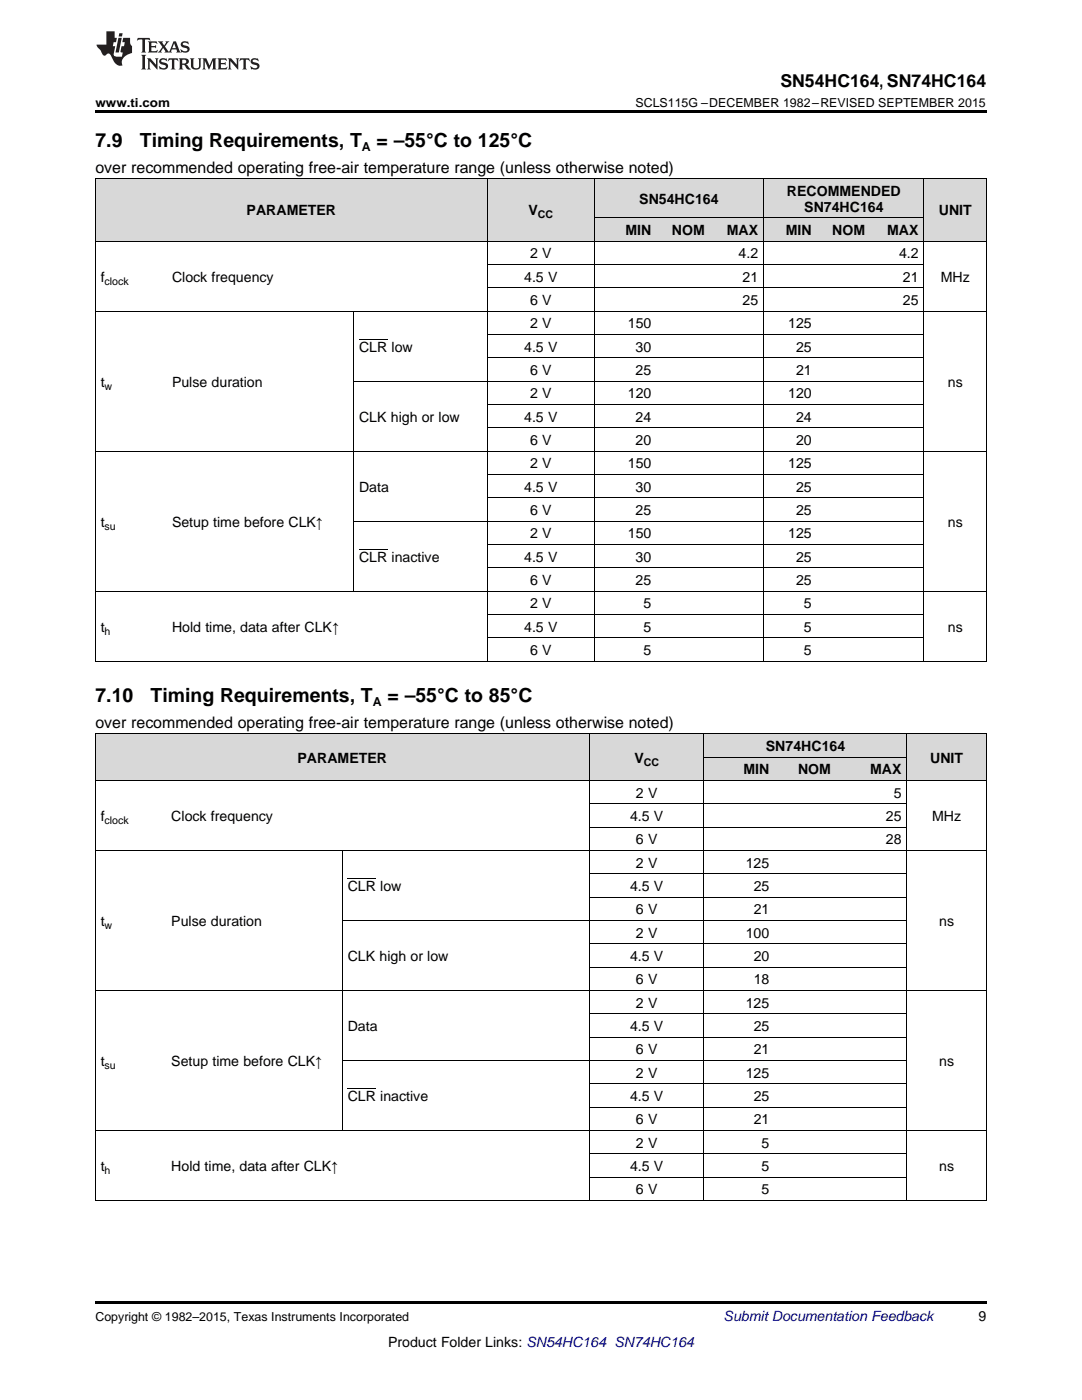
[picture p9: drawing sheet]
<svg xmlns="http://www.w3.org/2000/svg" width="216mm" height="279mm" viewBox="0 0 216 279" stroke-linecap="round" stroke-linejoin="round" font-family="sans-serif">
<g fill="#d8d8d8">
<path d="M19 146.5h14.1v9.3h-14.1z"/>
<path d="M33.1 146.5h35.2v9.3h-35.2z"/>
<path d="M68.3 146.5h49.3v9.3h-49.3z"/>
<path d="M117.6 146.5h22.9v9.3h-22.9z"/>
<path d="M140.5 151.2h14.1v4.6h-14.1z"/>
<path d="M154.6 151.2h12.3v4.6h-12.3z"/>
<path d="M166.9 151.2h14.1v4.6h-14.1z"/>
<path d="M181 146.5h15.8v9.3h-15.8z"/>
<path d="M140.5 146.5h14.1v4.7h-14.1z"/>
<path d="M154.6 146.5h12.3v4.7h-12.3z"/>
<path d="M166.9 146.5h14.1v4.7h-14.1z"/>
<path d="M19 35.7h14.3v12.5h-14.3z"/>
<path d="M33.3 35.7h37.3v12.5h-37.3z"/>
<path d="M70.6 35.7h26.7v12.5h-26.7z"/>
<path d="M97.3 35.7h21.3v12.5h-21.3z"/>
<path d="M118.6 43.5h12.5v4.7h-12.5z"/>
<path d="M131.1 43.5h10.6v4.7h-10.6z"/>
<path d="M141.7 43.5h10.7v4.7h-10.7z"/>
<path d="M152.4 43.5h10.7v4.7h-10.7z"/>
<path d="M163.1 43.5h10.6v4.7h-10.6z"/>
<path d="M173.7 43.5h10.7v4.7h-10.7z"/>
<path d="M184.4 35.7h12.4v12.5h-12.4z"/>
<path d="M118.6 35.7h12.5v7.8h-12.5z"/>
<path d="M131.1 35.7h10.6v7.8h-10.6z"/>
<path d="M141.7 35.7h10.7v7.8h-10.7z"/>
<path d="M152.4 35.7h10.7v7.8h-10.7z"/>
<path d="M163.1 35.7h10.6v7.8h-10.6z"/>
<path d="M173.7 35.7h10.7v7.8h-10.7z"/>
</g>
<g fill="#000">
<path d="M19 22h177.8v.5h-177.8zM19 132h.2zM70.5 132h.1zM97.2 132h.1zM118.5 132h.1zM152.3 132h.1zM162.9 132h.2zM173.6 132h.1zM184.3 132h.1zM196.7 132h.1zM19 239.6h.2zM68.2 239.6h.1z"/>
<path d="M117.5 239.6h.1zM140.4 239.6h.1zM180.9 239.6h.1zM196.7 239.6h.1zM19 259.7h177.8v.5h-177.8z"/>
</g>
<g fill="none" stroke="#000" stroke-width=".2">
<path d="M19 35.6l177.8 .1v96.3M19.1 35.7v96.3M97.2 35.7v96.3M118.6 35.7v96.3M152.3 35.7v96.3M184.3 35.7v96.3M19 48.1h177.8M97.3 57.4h87.1M97.3 52.8h87.1M118.6 43.5h65.8M19 62.1h177.8M70.5 62.1v55.9"/>
<path d="M70.6 76.1h113.8M97.3 71.4h87.1M97.3 66.8h87.1M19 90h177.8M97.3 99.4h87.1M97.3 94.7h87.1M97.3 85.4h87.1M97.3 80.7h87.1M19 118h177.8M70.6 104h113.8M97.3 113.3h87.1M97.3 108.7h87.1"/>
<path d="M19 132h177.8M97.3 127.3h87.1M97.3 122.6h87.1M19 155.8h177.8M19 146.5h177.8M19.1 146.5v93.1M117.6 146.5v93.1M140.5 146.5v93.1M140.5 151.1h40.5M180.9 146.5v93.1M196.8 146.5v93.1M19 169.7h177.8"/>
<path d="M68.3 169.8v55.9M117.6 179.1h63.4M117.6 174.4h63.4M117.6 165.1h63.4M117.6 160.4h63.4M19 197.7h177.8M68.3 183.7h112.7M117.6 193h63.4M117.6 188.4h63.4M68.3 211.6h112.7M117.6 216.3h63.4M117.6 207h63.4"/>
<path d="M117.6 202.3h63.4M19 239.6h177.8M19 225.6h177.8M117.6 234.9h63.4M117.6 230.3h63.4M117.6 221h63.4"/>
</g>
<g fill="#231f20">
<path d="M27.5 7.6l-.1 .5 .4-.2h.6v.1v2.1l-.2 .4h1l-.3-.4v-2.1l.1-.1h.5l.5 .2-.2-.5zM29.5 8.3l.2 .3v1.5l-.2 .4h1.8l.2-.6a1.04 1.04 0 0 1-1.3 .2v-.7h.6l.3 .2v-.6l-.3 .2h-.6v-.6l.8-.1 .4 .3-.2-.5zM31.5 8.3l.9 1.1-.9 1.1h.8l-.2-.2 .5-.7 .4 .7-.2 .2h1.5l-.1-.2 .1-.4h.9l.1 .4-.2 .2h1l-.3-.3-.7-1.9h-.5l-.9 2-.8-1 .9-1h-.8l.1 .3-.3 .5-.4-.6 .2-.2zM34.7 8.6l.4 1h-.7zM36.3 8.4a.63 .63 0 0 0-.2 .7 .63 .63 0 0 0 .6 .4l.6 .2 .1 .2a.75 .75 0 0 1-.7 .4 .75 .75 0 0 1-.6-.5l.1 .7 .1-.1a1.11 1.11 0 0 0 1.5-.6 1.13 1.13 0 0 0-1.2-.8l-.1-.4a1.04 1.04 0 0 1 1.2 .2l-.2-.5-.1 .1-.5-.2zM28.2 10.9l.2 .4v2.2l-.2 .4h1l-.3-.4v-2.2l.3-.4zM29.3 11.6l.3 .4v1.5l-.3 .4h.8l-.2-.4v-1.3l1.5 1.7v-1.9l.2-.4h-.7l.2 .4v.9l-1.1-1.3zM32 11.8a.62 .62 0 0 0-.2 .7 .62 .62 0 0 0 .6 .4l.6 .1 .1 .3a.76 .76 0 0 1-.7 .3 .76 .76 0 0 1-.6-.4l.1 .7 .1-.1a1.11 1.11 0 0 0 1.5-.6 1.13 1.13 0 0 0-1.2-.8l-.1-.4a1.04 1.04 0 0 1 1.2 .2l-.2-.6-.1 .1-.5-.1zM33.7 11.6l-.2 .6a.61 .61 0 0 1 .8-.3v1.6l-.2 .4h.9l-.2-.4v-1.6a.63 .63 0 0 1 .8 .3l-.2-.6zM35.6 11.6l.3 .4v1.5l-.3 .4h1l-.2-.2v-.8l.5 .2a.76 .76 0 0 0 1.2 .7l-1-1a.58 .58 0 0 0 .6-.5 .58 .58 0 0 0-.5-.6zM36.4 11.9h.1a.45 .45 0 0 1 .5 .1 .45 .45 0 0 1 .1 .5l-.7 .2zM37.9 11.6l.2 .2a2.17 2.17 0 0 0 .3 1.9 .99 .99 0 0 0 1.6-.6v-1.1l.2-.4h-.7l.2 .2a1.92 1.92 0 0 1-.2 1.8 .6 .6 0 0 1-.9-.5v-1.1l.2-.4zM40.4 11.6l.2 .4v1.5l-.2 .4h.7l-.2-.4v-1.4l.8 1.8 .8-1.8v1.4l-.2 .4h.9l-.2-.4v-1.5l.2-.4h-.8l-.6 1.5-.6-1.5zM43.4 11.6l.2 .4v1.5l-.2 .4h1.8l.2-.6a1.04 1.04 0 0 1-1.3 .1v-.6h.5l.4 .2v-.6l-.4 .2h-.5v-.7h.8l.3 .3-.1-.6zM45.5 11.6l.2 .4v1.5l-.2 .4h.7l-.2-.4v-1.3l1.5 1.7v-1.9l.2-.4h-.7l.2 .4v.9l-1.1-1.3zM47.9 11.6l-.1 .6a.61 .61 0 0 1 .8-.3v1.6l-.3 .4h1l-.3-.4 .1-1.6a.63 .63 0 0 1 .7 .3l-.1-.6zM50.2 11.8a.62 .62 0 0 0-.2 .7 .62 .62 0 0 0 .6 .4l.6 .1 .2 .3a.76 .76 0 0 1-.8 .3 .76 .76 0 0 1-.6-.4l.1 .7 .2-.1a1.11 1.11 0 0 0 1.5-.6 1.13 1.13 0 0 0-1.3-.8l-.1-.4a1.04 1.04 0 0 1 1.2 .2l-.1-.6-.2 .1-.5-.1z"/>
<path d="M21.2 6.3v2.6h-1.9l.1 .4 .7 .9a.91 .91 0 0 0 1 .8 .56 .56 0 0 1 .5-.3 .56 .56 0 0 1 .5 .3l.4 .8a1.53 1.53 0 0 0 1.9 1.2 1.54 1.54 0 0 1 1-2.1l.9-.3v-1.4a1.52 1.52 0 0 1-.3-1.6h-1.4l-.2 .8h.5l-.2 .8h-.4l-.2 1v.2l.4 .1-.2 .8a1.93 1.93 0 0 1-1.6-.3l.3-1.8h-.5l.2-.8h.4l.2-.8h-.4v-1.3zM23.6 7.6l-.6 2.9h.7l.6-2.9zM23.8 6.6l-.1 .7h.6l.2-.7z"/>
</g>
<path d="M71.6 67.7h5.7M71.6 109.6h5.7M69.4 175.3h5.6M69.4 217.3h5.6" fill="none" stroke="#000" stroke-width=".2"/>
<g font-size="3.9">
<text x="19" y="29.3">7.9</text>
<text x="27.9" y="29.3">Timing Requirements, T</text>
<text x="75.1" y="29.3">= –55°C to 125°C</text>
<text x="19" y="140.1">7.10</text>
<text x="30.1" y="140.1">Timing Requirements, T</text>
<text x="77.3" y="140.1">= –55°C to 85°C</text>
</g>
<text font-size="3.5" x="155.7" y="17.3">SN54HC164, SN74HC164</text>
<g font-size="3.2">
<text x="19" y="34.4">over recommended operating free-air temperature range (unless otherwise noted)</text>
<text x="19" y="145.2">over recommended operating free-air temperature range (unless otherwise noted)</text>
</g>
<g font-size="2.8">
<text x="127.6" y="40.7">SN54HC164</text>
<text x="157" y="39.1">RECOMMENDED</text>
<text x="49.2" y="43">PARAMETER</text>
<text x="105.4" y="43">V</text>
<text x="124.8" y="46.9">MIN</text>
<text x="134.1" y="46.9">NOM</text>
<text x="145" y="46.9">MAX</text>
<text x="156.8" y="46.9">MIN</text>
<text x="160.5" y="42.3">SN74HC164</text>
<text x="166.1" y="46.9">NOM</text>
<text x="177" y="46.9">MAX</text>
<text x="187.3" y="43">UNIT</text>
<text x="105.8" y="51.6">2 V</text>
<text x="147.4" y="51.6">4.2</text>
<text x="179.4" y="51.6">4.2</text>
<text x="20.1" y="56.2">f</text>
<text x="34.3" y="56.2">Clock frequency</text>
<text x="104.6" y="56.2">4.5 V</text>
<text x="148.2" y="56.2">21</text>
<text x="180.2" y="56.2">21</text>
<text x="187.7" y="56.2">MHz</text>
<text x="105.8" y="60.9">6 V</text>
<text x="105.8" y="65.5">2 V</text>
<text x="125.3" y="65.5">150</text>
<text x="148.2" y="60.9">25</text>
<text x="157.3" y="65.5">125</text>
<text x="180.2" y="60.9">25</text>
<text x="71.6" y="70.2">CLR low</text>
<text x="104.6" y="70.2">4.5 V</text>
<text x="126.8" y="70.2">30</text>
<text x="158.9" y="70.2">25</text>
<text x="20.1" y="77.2">t</text>
<text x="34.3" y="77.2">Pulse duration</text>
<text x="105.8" y="74.9">6 V</text>
<text x="126.8" y="74.9">25</text>
<text x="158.9" y="74.9">21</text>
<text x="189.1" y="77.2">ns</text>
<text x="105.8" y="79.5">2 V</text>
<text x="125.3" y="79.5">120</text>
<text x="157.3" y="79.5">120</text>
<text x="71.6" y="84.2">CLK high or low</text>
<text x="104.6" y="84.2">4.5 V</text>
<text x="105.8" y="88.8">6 V</text>
<text x="126.8" y="84.2">24</text>
<text x="126.8" y="88.8">20</text>
<text x="158.9" y="84.2">24</text>
<text x="158.9" y="88.8">20</text>
<text x="105.8" y="93.5">2 V</text>
<text x="125.3" y="93.5">150</text>
<text x="157.3" y="93.5">125</text>
<text x="71.6" y="98.1">Data</text>
<text x="104.6" y="98.1">4.5 V</text>
<text x="126.8" y="98.1">30</text>
<text x="158.9" y="98.1">25</text>
<text x="20.1" y="105.1">t</text>
<text x="34.3" y="105.1">Setup time before CLK↑</text>
<text x="105.8" y="102.8">6 V</text>
<text x="105.8" y="107.5">2 V</text>
<text x="125.3" y="107.5">150</text>
<text x="126.8" y="102.8">25</text>
<text x="157.3" y="107.5">125</text>
<text x="158.9" y="102.8">25</text>
<text x="189.1" y="105.1">ns</text>
<text x="71.6" y="112.1">CLR inactive</text>
<text x="104.6" y="112.1">4.5 V</text>
<text x="126.8" y="112.1">30</text>
<text x="158.9" y="112.1">25</text>
<text x="105.8" y="116.8">6 V</text>
<text x="126.8" y="116.8">25</text>
<text x="158.9" y="116.8">25</text>
<text x="105.8" y="121.4">2 V</text>
<text x="128.4" y="121.4">5</text>
<text x="160.4" y="121.4">5</text>
<text x="20.1" y="126.1">t</text>
<text x="34.3" y="126.1">Hold time, data after CLK↑</text>
<text x="104.6" y="126.1">4.5 V</text>
<text x="105.8" y="130.7">6 V</text>
<text x="128.4" y="126.1">5</text>
<text x="128.4" y="130.7">5</text>
<text x="160.4" y="126.1">5</text>
<text x="160.4" y="130.7">5</text>
<text x="189.1" y="126.1">ns</text>
<text x="152.8" y="149.9">SN74HC164</text>
<text x="59.4" y="152.2">PARAMETER</text>
<text x="126.6" y="152.2">V</text>
<text x="148.3" y="154.6">MIN</text>
<text x="159.2" y="154.6">NOM</text>
<text x="173.6" y="154.6">MAX</text>
<text x="185.6" y="152.2">UNIT</text>
<text x="126.9" y="159.2">2 V</text>
<text x="178.3" y="159.2">5</text>
<text x="20.1" y="163.9">f</text>
<text x="34.2" y="163.9">Clock frequency</text>
<text x="125.7" y="163.9">4.5 V</text>
<text x="176.8" y="163.9">25</text>
<text x="186" y="163.9">MHz</text>
<text x="126.9" y="168.5">6 V</text>
<text x="126.9" y="173.2">2 V</text>
<text x="148.8" y="173.2">125</text>
<text x="176.8" y="168.5">28</text>
<text x="69.4" y="177.8">CLR low</text>
<text x="125.7" y="177.8">4.5 V</text>
<text x="150.4" y="177.8">25</text>
<text x="20.1" y="184.8">t</text>
<text x="34.2" y="184.8">Pulse duration</text>
<text x="126.9" y="182.5">6 V</text>
<text x="150.4" y="182.5">21</text>
<text x="187.4" y="184.8">ns</text>
<text x="69.4" y="191.8">CLK high or low</text>
<text x="125.7" y="191.8">4.5 V</text>
<text x="126.9" y="187.1">2 V</text>
<text x="148.8" y="187.1">100</text>
<text x="150.4" y="191.8">20</text>
<text x="126.9" y="196.5">6 V</text>
<text x="150.4" y="196.5">18</text>
<text x="126.9" y="201.1">2 V</text>
<text x="148.8" y="201.1">125</text>
<text x="69.4" y="205.8">Data</text>
<text x="125.7" y="205.8">4.5 V</text>
<text x="150.4" y="205.8">25</text>
<text x="20.1" y="212.8">t</text>
<text x="34.2" y="212.8">Setup time before CLK↑</text>
<text x="126.9" y="210.4">6 V</text>
<text x="126.9" y="215.1">2 V</text>
<text x="148.8" y="215.1">125</text>
<text x="150.4" y="210.4">21</text>
<text x="187.4" y="212.8">ns</text>
<text x="69.4" y="219.7">CLR inactive</text>
<text x="125.7" y="219.7">4.5 V</text>
<text x="150.4" y="219.7">25</text>
<text x="126.9" y="224.4">6 V</text>
<text x="150.4" y="224.4">21</text>
<text x="20.1" y="233.7">t</text>
<text x="34.2" y="233.7">Hold time, data after CLK↑</text>
<text x="125.7" y="233.7">4.5 V</text>
<text x="126.9" y="229.1">2 V</text>
<text x="151.9" y="229.1">5</text>
<text x="151.9" y="233.7">5</text>
<text x="187.4" y="233.7">ns</text>
<text x="126.9" y="238.4">6 V</text>
<text x="151.9" y="238.4">5</text>
<text x="195.3" y="263.6">9</text>
<text x="77.4" y="268.9">Product Folder Links: SN54HC164 SN74HC164</text>
</g>
<text font-size="2.8" fill="#0000c8" x="144.4" y="263.6">Submit Documentation Feedback</text>
<g font-size="2.5">
<text x="19" y="21.4">www.ti.com</text>
<text x="126.8" y="21.4">SCLS115G –DECEMBER 1982–REVISED SEPTEMBER 2015</text>
<text x="72.2" y="30.1">A</text>
<text x="74.4" y="140.9">A</text>
<text x="19" y="263.6">Copyright © 1982–2015, Texas Instruments Incorporated</text>
</g>
<g font-size="2.1">
<text x="107.3" y="43.6">CC</text>
<text x="20.9" y="56.8">clock</text>
<text x="20.9" y="77.8">w</text>
<text x="20.9" y="105.7">su</text>
<text x="20.9" y="126.6">h</text>
<text x="128.4" y="152.8">CC</text>
<text x="20.9" y="164.4">clock</text>
<text x="20.9" y="185.4">w</text>
<text x="20.9" y="213.3">su</text>
<text x="20.9" y="234.3">h</text>
</g>
</svg>
